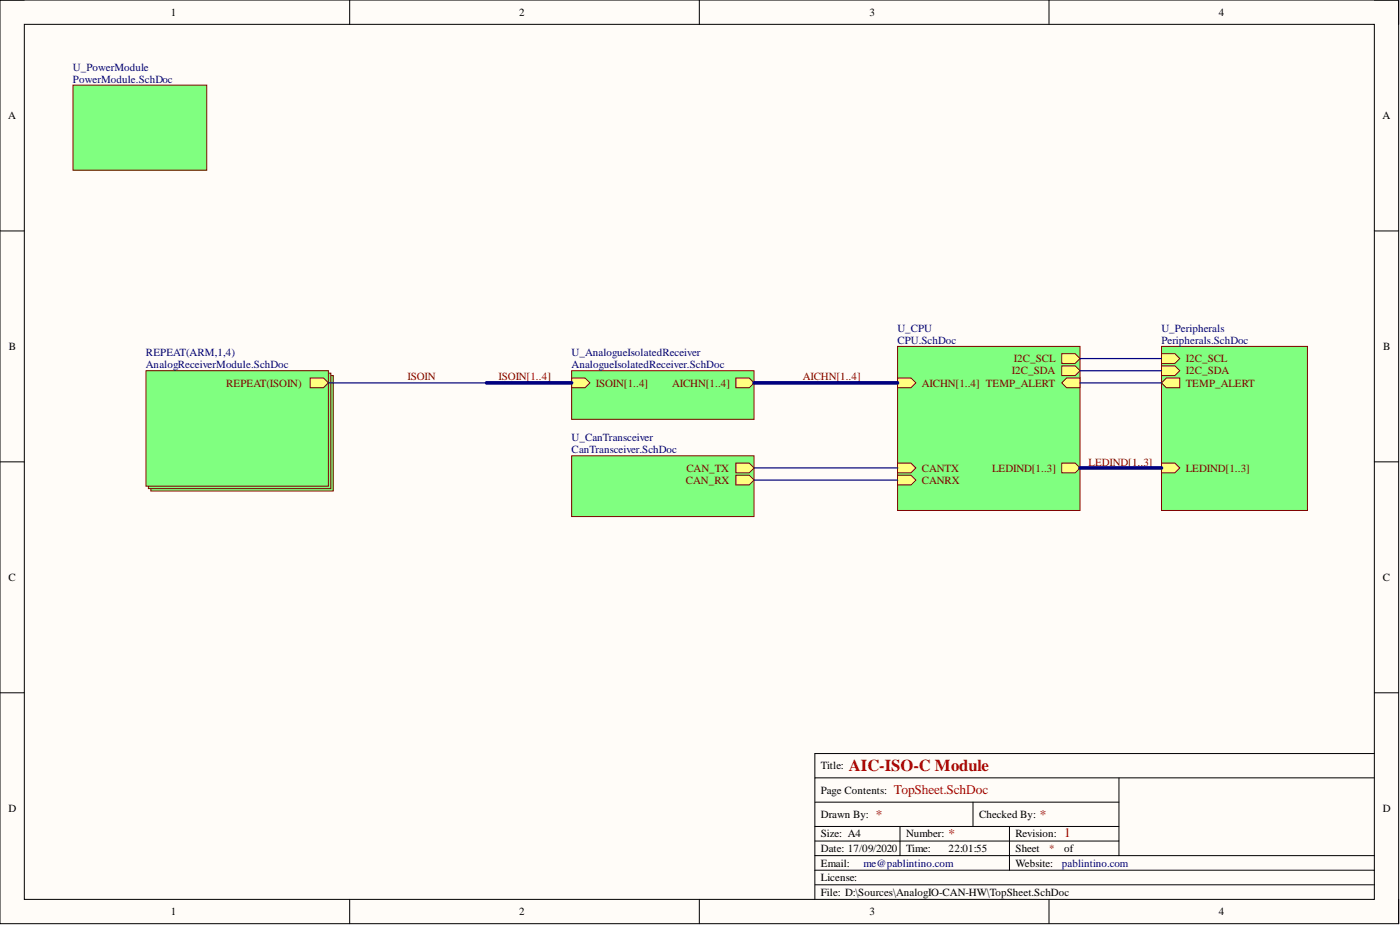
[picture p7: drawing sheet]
<svg xmlns="http://www.w3.org/2000/svg" width="292mm" height="193mm" viewBox="0 0 292 193" stroke-linecap="round" stroke-linejoin="round" font-family="sans-serif">
<path d="M0 0h291.8v192.7h-291.8z" fill-rule="evenodd" fill="#fffcf8"/>
<path d="M0 0h291.8v192.7h-291.8z" fill="none" stroke="#000" stroke-width=".21"/>
<path d="M5.1 5.1h281.6v182.5h-281.6z" fill-rule="evenodd" fill="#fffcf8"/>
<g fill="none" stroke="#000" stroke-width=".21">
<path d="M0 0h5.1M5.1 5.1h281.6v182.5h-281.6zM73 0v5.1M145.9 0v5.1M218.9 0v5.1M286.7 0h5.1v5.1M0 48.2h5.1M286.7 48.2h5.1M0 96.4h5.1M286.7 96.4h5.1M0 144.5h5.1M286.7 144.5h5.1"/>
<path d="M286.7 157.2h-116.7v30.4M170 172.4h63.5M170 178.5h116.7M170 175.5h63.5M170 167.3h63.5M170 162.3h116.7M187.8 172.4v6.1M203 167.3v5.1M210.6 172.4v9.1M233.5 162.3v16.2M73 187.6v5.1M145.9 187.6v5.1"/>
<path d="M170 181.5h116.7M170 184.6h116.7M218.9 187.6v5.1M291.8 187.6v5.1"/>
</g>
<path d="M15.2 17.8h27.9v17.7h-27.9z" fill-rule="evenodd" fill="#80ff80"/>
<path d="M15.2 17.8h27.9v17.7h-27.9z" fill="none" stroke="#800000" stroke-width=".21"/>
<path d="M119.3 77.3h38v10.2h-38z" fill-rule="evenodd" fill="#80ff80"/>
<path d="M119.3 77.3h38v10.2h-38z" fill="none" stroke="#800000" stroke-width=".21"/>
<path d="M119.3 78.9h2.8l1 1-1 1h-2.8z" fill-rule="evenodd" fill="#ffff80"/>
<path d="M119.3 78.9h2.8l1 1-1 1h-2.8z" fill="none" stroke="#800000" stroke-width=".21"/>
<path d="M153.5 78.9h2.8l1 1-1 1h-2.8z" fill-rule="evenodd" fill="#ffff80"/>
<path d="M153.5 78.9h2.8l1 1-1 1h-2.8z" fill="none" stroke="#800000" stroke-width=".21"/>
<path d="M119.3 95.1h38v12.7h-38z" fill-rule="evenodd" fill="#80ff80"/>
<path d="M119.3 95.1h38v12.7h-38z" fill="none" stroke="#800000" stroke-width=".21"/>
<path d="M153.5 99.1h2.8l1 1.1-1 1h-2.8z" fill-rule="evenodd" fill="#ffff80"/>
<path d="M153.5 99.1h2.8l1 1.1-1 1h-2.8z" fill="none" stroke="#800000" stroke-width=".21"/>
<path d="M153.5 96.6h2.8l1 1-1 1h-2.8z" fill-rule="evenodd" fill="#ffff80"/>
<path d="M153.5 96.6h2.8l1 1-1 1h-2.8z" fill="none" stroke="#800000" stroke-width=".21"/>
<path d="M187.3 72.3h38v34.2h-38z" fill-rule="evenodd" fill="#80ff80"/>
<path d="M187.3 72.3h38v34.2h-38z" fill="none" stroke="#800000" stroke-width=".21"/>
<path d="M187.3 96.6h2.8l1 1-1 1h-2.8z" fill-rule="evenodd" fill="#ffff80"/>
<path d="M187.3 96.6h2.8l1 1-1 1h-2.8z" fill="none" stroke="#800000" stroke-width=".21"/>
<path d="M187.3 99.1h2.8l1 1.1-1 1h-2.8z" fill-rule="evenodd" fill="#ffff80"/>
<path d="M187.3 99.1h2.8l1 1.1-1 1h-2.8z" fill="none" stroke="#800000" stroke-width=".21"/>
<path d="M187.3 78.9h2.8l1 1-1 1h-2.8z" fill-rule="evenodd" fill="#ffff80"/>
<path d="M187.3 78.9h2.8l1 1-1 1h-2.8z" fill="none" stroke="#800000" stroke-width=".21"/>
<path d="M221.5 73.8h2.8l1 1-1 1h-2.8z" fill-rule="evenodd" fill="#ffff80"/>
<path d="M221.5 73.8h2.8l1 1-1 1h-2.8z" fill="none" stroke="#800000" stroke-width=".21"/>
<path d="M221.5 76.3h2.8l1 1-1 1.1h-2.8z" fill-rule="evenodd" fill="#ffff80"/>
<path d="M221.5 76.3h2.8l1 1-1 1.1h-2.8z" fill="none" stroke="#800000" stroke-width=".21"/>
<path d="M221.5 79.9l1-1h2.8v2h-2.8z" fill-rule="evenodd" fill="#ffff80"/>
<path d="M221.5 79.9l1-1h2.8v2h-2.8z" fill="none" stroke="#800000" stroke-width=".21"/>
<path d="M221.5 96.6h2.8l1 1-1 1h-2.8z" fill-rule="evenodd" fill="#ffff80"/>
<path d="M221.5 96.6h2.8l1 1-1 1h-2.8z" fill="none" stroke="#800000" stroke-width=".21"/>
<path d="M242.3 72.3h30.5v34.2h-30.5z" fill-rule="evenodd" fill="#80ff80"/>
<path d="M242.3 72.3h30.5v34.2h-30.5z" fill="none" stroke="#800000" stroke-width=".21"/>
<path d="M242.3 73.8h2.8l1 1-1 1h-2.8z" fill-rule="evenodd" fill="#ffff80"/>
<path d="M242.3 73.8h2.8l1 1-1 1h-2.8z" fill="none" stroke="#800000" stroke-width=".21"/>
<path d="M242.3 79.9l1.1-1h2.7v2h-2.7z" fill-rule="evenodd" fill="#ffff80"/>
<path d="M242.3 79.9l1.1-1h2.7v2h-2.7z" fill="none" stroke="#800000" stroke-width=".21"/>
<path d="M242.3 76.3h2.8l1 1-1 1.1h-2.8z" fill-rule="evenodd" fill="#ffff80"/>
<path d="M242.3 76.3h2.8l1 1-1 1.1h-2.8z" fill="none" stroke="#800000" stroke-width=".21"/>
<path d="M242.3 96.6h2.8l1 1-1 1h-2.8z" fill-rule="evenodd" fill="#ffff80"/>
<path d="M242.3 96.6h2.8l1 1-1 1h-2.8z" fill="none" stroke="#800000" stroke-width=".21"/>
<path d="M225.3 97.6h17" fill="none" stroke="#000080" stroke-width=".76"/>
<path d="M31.5 78.4h38v24h-38z" fill-rule="evenodd" fill="#80ff80"/>
<path d="M31.5 78.4h38v24h-38z" fill="none" stroke="#800000" stroke-width=".21"/>
<path d="M31 77.8h38v24.1h-38z" fill-rule="evenodd" fill="#80ff80"/>
<path d="M31 77.8h38v24.1h-38z" fill="none" stroke="#800000" stroke-width=".21"/>
<path d="M30.5 77.3h38v24.1h-38z" fill-rule="evenodd" fill="#80ff80"/>
<path d="M30.5 77.3h38v24.1h-38z" fill="none" stroke="#800000" stroke-width=".21"/>
<path d="M64.7 78.9h2.8l1 1-1 1h-2.8z" fill-rule="evenodd" fill="#ffff80"/>
<path d="M64.7 78.9h2.8l1 1-1 1h-2.8z" fill="none" stroke="#800000" stroke-width=".21"/>
<path d="M68.5 79.9h33M225.3 79.9h17M225.3 77.3h17M225.3 74.8h17M157.3 97.6h30M157.3 100.2h30" fill="none" stroke="#000080" stroke-width=".25"/>
<path d="M101.5 79.9h17.8M157.3 79.9h30" fill="none" stroke="#000080" stroke-width=".76"/>
<text font-size="3.5" fill="#d50000" x="177.1" y="160.9">AIC-ISO-C Module</text>
<g font-size="2.8" fill="#d50000">
<text x="186.5" y="165.7">TopSheet.SchDoc</text>
<text x="182.7" y="170.8">*</text>
<text x="217" y="170.8">*</text>
<text x="197.9" y="174.9">*</text>
<text x="222" y="174.6">1</text>
</g>
<g font-size="2.3">
<text x="35.6" y="3.3">1</text>
<text x="108.4" y="3.3">2</text>
<text x="181.4" y="3.3">3</text>
<text x="254.3" y="3.3">4</text>
<text x="1.7" y="24.9">A</text>
<text x="288.4" y="24.9">A</text>
<text x="1.9" y="73">B</text>
<text x="288.6" y="73">B</text>
<text x="1.8" y="121.2">C</text>
<text x="288.5" y="121.2">C</text>
<text x="171.3" y="160.5">Title:</text>
<text x="171.3" y="165.6">Page Contents:</text>
<text x="1.8" y="169.4">D</text>
<text x="171.3" y="170.6">Drawn By:</text>
<text x="204.3" y="170.6">Checked By:</text>
<text x="288.5" y="169.4">D</text>
<text x="171.3" y="174.7">Size: A4</text>
<text x="171.3" y="177.7">Date: 17/09/2020</text>
<text x="189.1" y="174.7">Number:</text>
<text x="189.1" y="177.7">Time:</text>
<text x="197.9" y="177.7">22:01:55</text>
<text x="211.9" y="174.7">Revision:</text>
<text x="211.9" y="177.7">Sheet</text>
<text x="222" y="177.7">of</text>
<text x="171.3" y="183.8">License:</text>
<text x="171.3" y="180.8">Email:</text>
<text x="211.9" y="180.8">Website:</text>
<text x="35.6" y="190.9">1</text>
<text x="108.4" y="190.9">2</text>
<text x="171.3" y="186.9">File: D:\Sources\AnalogIO-CAN-HW\TopSheet.SchDoc</text>
<text x="181.4" y="190.9">3</text>
<text x="254.3" y="190.9">4</text>
</g>
<g font-size="2.3" fill="#000080">
<text x="15.2" y="14.7">U_PowerModule</text>
<text x="15.2" y="17.2">PowerModule.SchDoc</text>
<text x="187.3" y="69.2">U_CPU</text>
<text x="187.3" y="71.8">CPU.SchDoc</text>
<text x="242.3" y="69.2">U_Peripherals</text>
<text x="242.3" y="71.8">Peripherals.SchDoc</text>
<text x="30.5" y="74.3">REPEAT(ARM,1,4)</text>
<text x="30.5" y="76.8">AnalogReceiverModule.SchDoc</text>
<text x="119.3" y="74.3">U_AnalogueIsolatedReceiver</text>
<text x="119.3" y="76.8">AnalogueIsolatedReceiver.SchDoc</text>
<text x="119.3" y="92">U_CanTransceiver</text>
<text x="119.3" y="94.6">CanTransceiver.SchDoc</text>
<text x="180.2" y="180.8">me@pablintino.com</text>
<text x="221.5" y="180.8">pablintino.com</text>
</g>
<g font-size="2.3" fill="#800000">
<text x="211.6" y="75.6">I2C_SCL</text>
<text x="247.4" y="75.6">I2C_SCL</text>
<text x="47.2" y="80.6">REPEAT(ISOIN)</text>
<text x="85" y="79.4">ISOIN</text>
<text x="104" y="79.4">ISOIN[1..4]</text>
<text x="124.3" y="80.6">ISOIN[1..4]</text>
<text x="140.2" y="80.6">AICHN[1..4]</text>
<text x="167.5" y="79.4">AICHN[1..4]</text>
<text x="192.3" y="80.6">AICHN[1..4] TEMP_ALERT</text>
<text x="211.1" y="78.1">I2C_SDA</text>
<text x="247.4" y="80.6">TEMP_ALERT</text>
<text x="247.4" y="78.1">I2C_SDA</text>
<text x="143.1" y="100.9">CAN_RX</text>
<text x="143.2" y="98.4">CAN_TX</text>
<text x="192.3" y="98.4">CANTX</text>
<text x="192.3" y="100.9">CANRX</text>
<text x="207" y="98.4">LEDIND[1..3]</text>
<text x="227.1" y="97.1">LEDIND[1..3]</text>
<text x="247.4" y="98.4">LEDIND[1..3]</text>
</g>
<text font-size="2.3" fill="#d50000" x="218.9" y="177.7">*</text>
</svg>
